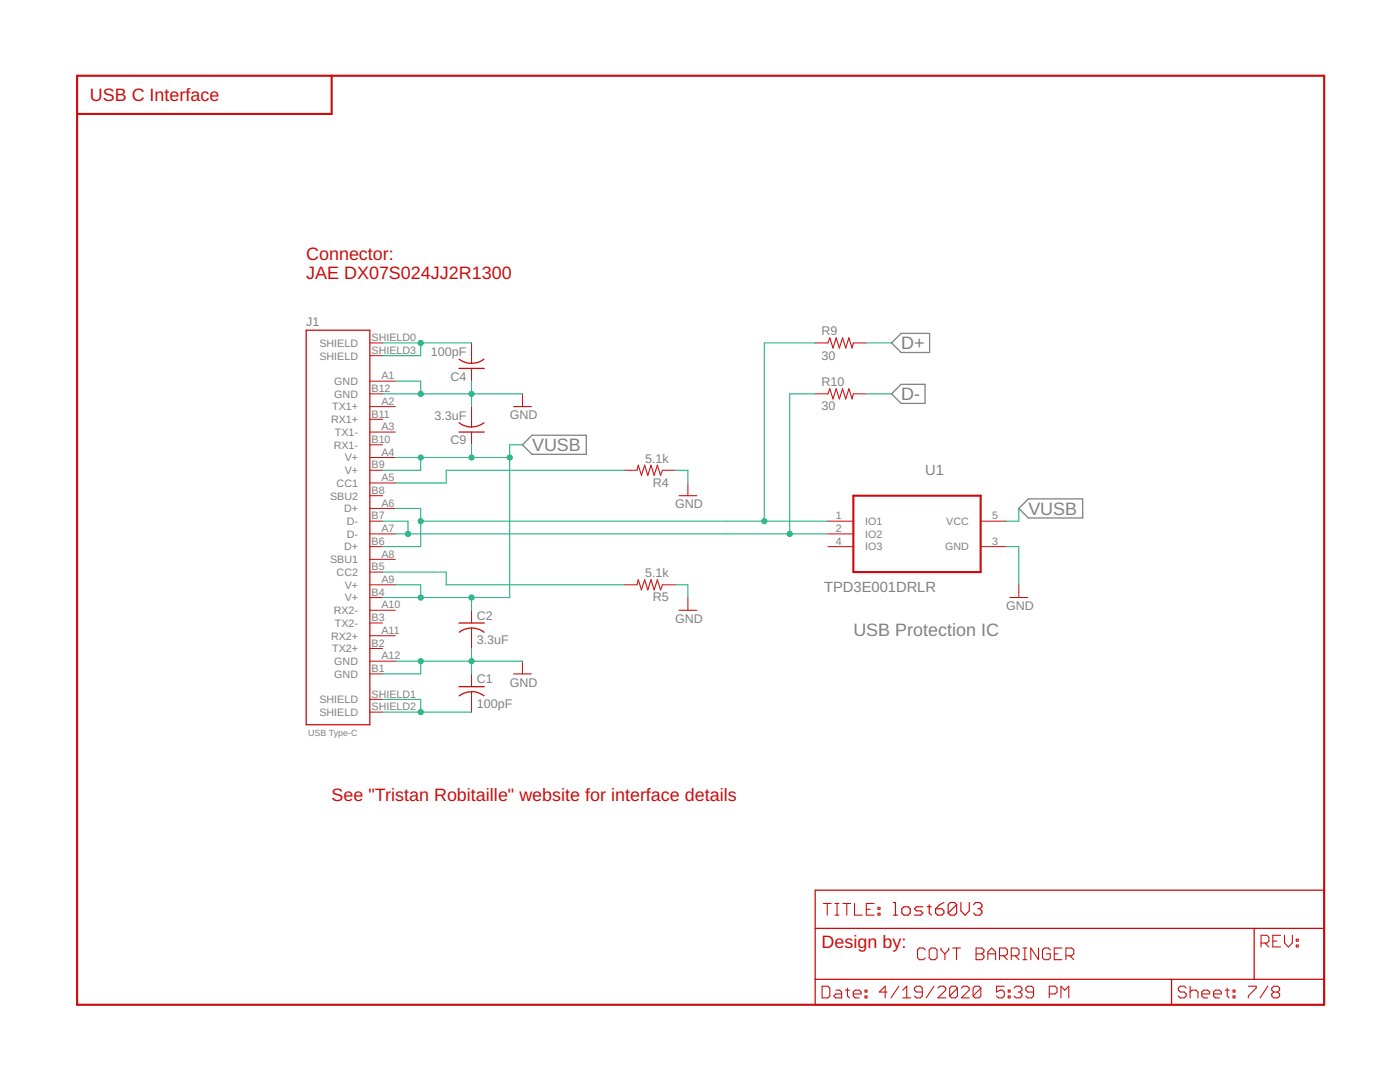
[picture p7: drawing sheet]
<svg xmlns="http://www.w3.org/2000/svg" width="279mm" height="216mm" viewBox="0 0 279 216" stroke-linecap="round" stroke-linejoin="round" font-family="sans-serif">
<path d="M177.9 68.4l1.9-1.9h5.7v3.8h-5.7zM177.9 78.6l1.9-1.9h4.8v3.8h-4.8zM104.3 88.8l1.9-2h10.8v3.9h-10.8zM203.3 101.5l1.9-2h10.9v3.9h-10.9z" fill="none" stroke="#808080" stroke-width=".25"/>
<path d="M15.4 15.1h248.9v185.4h-248.9zM66.2 15.1v7.6h-50.8M170.3 98.9h25.4v15.3h-25.4z" fill="none" stroke="#c90d0c" stroke-width=".42"/>
<g fill="none" stroke="#c90d0c" stroke-width=".25">
<path d="M61.1 65.9h12.7v78.7h-12.7zM91.6 73.5h5M91.6 71.7a4 4 0 0 0 5 0M91.6 86.2h5M91.6 84.3a4 4 0 0 0 5 .1M91.6 137h5M91.6 124.3h5M91.7 138.9a4 4 0 0 1 4.9 0M91.7 126.2a4 4 0 0 1 4.9 0M162.7 177.6h101.6v22.9h-101.6zM162.7 185.3h101.6M162.7 195.4h101.6"/>
<path d="M233.8 195.4v5.1M250.3 185.3v10.1"/>
</g>
<g fill="none" stroke="#c90d0c" stroke-width=".21">
<path d="M165.2 68.4l.4-1 .6 2 .7-2 .6 2 .6-2 .7 2 .6-2 .7 2 .2-1M165.2 78.6l.4-1 .6 2 .7-2 .6 2 .6-2 .7 2 .6-2 .7 2 .2-1M102.5 81.1h3.5M127.1 93.8l.3-1 .6 2 .7-2 .6 2 .6-2 .7 2 .6-2 .6 2 .4-1M135.5 98.9h3.6M127.1 116.7l.3-1 .6 2 .7-2 .6 2 .6-2 .7 2 .6-2 .6 2 .4-1M201.5 119.2h3.6M102.5 134.5h3.5M135.5 121.8h3.6M164.1 196.8h1.1l.4 .4v1.5l-.4 .4h-1.1zM164.3 180.3h1.6M165.1 180.3v2.3"/>
<path d="M166.6 180.3h.8M166.6 182.6h.8M166.8 197.6h.8l.4 .4v1.1h-1.2l-.4-.4 .4-.4h1.2M167 180.3v2.3M168.2 180.3h1.6M168.7 197.6h.8M169 180.3v2.3M169.1 197.2v1.5l.4 .4M170.3 198.3h1.6v-.3l-.4-.4h-.8l-.4 .4v.7l.4 .4h.8M170.5 180.3v2.3h1.6M172.6 198.7h.4v.4h-.4zM172.6 197.6h.4v.4h-.4z"/>
<path d="M172.9 181.4h.8M174.5 180.3h-1.6v2.3h1.6M175.2 182.2h.4v.4h-.4zM175.2 181.1h.4v.3h-.4zM177 198h-1.5l1.2-1.2v2.3M179.4 196.8l-1.6 2.3M180.2 199.1h1.5M180.2 197.6l.8-.8v2.3M184.1 198h-1.2l-.4-.4v-.4l.4-.4h.8l.4 .4v1.5l-.4 .4h-.8l-.4-.4M184.7 189.5l-.4-.3h-.8l-.4 .3v1.6l.4 .4h.8l.4-.4M185.4 189.5l.4-.3h.8l.4 .3v1.6l-.4 .4h-.8l-.4-.4zM186.4 196.8l-1.6 2.3"/>
<path d="M187.2 197.2l.4-.4h.7l.4 .4v.4l-1.5 1.5h1.5M187.8 189.2v.3l.8 .8M188.6 190.3v1.2M189.3 189.2v.3l-.7 .8M190.1 189.2h1.6M190.9 189.2v2.3M191.1 197.2v1.5l-.4 .4h-.8l-.4-.4M191.1 197.2l-.4-.4h-.8l-.4 .4v1.5M191.1 197.2l-1.6 1.5M191.9 197.2l.4-.4h.7l.4 .4v.4l-1.5 1.5h1.5M194.8 189.2h1.2l.4 .3v.4l-.4 .4 .4 .4v.4l-.4 .4h-1.2zM194.8 190.3h1.2"/>
<path d="M195.7 197.2v1.5l-.3 .4h-.8l-.4-.4M195.7 197.2l-.3-.4h-.8l-.4 .4v1.5M195.7 197.2l-1.5 1.5M197.1 190.3h1.6M197.1 191.5v-1.6l.8-.7 .8 .7v1.6M199.5 190.7h1.1l.4-.4v-.8l-.4-.3h-1.1v2.3M200.3 190.7l.7 .8M200.4 196.8h-1.5v1.2l.7-.4h.4l.4 .4v.7l-.4 .4h-.7l-.4-.4M201.2 198.7h.4v.4h-.4zM201.2 197.6h.4v.4h-.4zM201.8 190.7h1.2l.4-.4v-.8l-.4-.3h-1.2v2.3M202.4 197.2l.4-.4h.8l.3 .4v.4l-.3 .4"/>
<path d="M202.6 190.7l.8 .8M203.2 198h.4M203.6 198l.3 .3v.4l-.3 .4h-.8l-.4-.4M204.2 189.2h.7M204.2 191.5h.7M204.5 189.2v2.3M206.3 198h-1.2l-.4-.4v-.4l.4-.4h.8l.4 .4v1.5l-.4 .4h-.8l-.4-.4M207.3 189.2v2.3l-1.6-2.3v2.3M209.4 198.3h1.2l.3-.3v-.8l-.3-.4h-1.2v2.3M209.6 189.5l-.4-.3h-.8l-.4 .3v1.6l.4 .4h.8l.4-.4v-.8h-.8M210.4 190.3h.8M211.7 199.1v-2.3l.8 .8 .8-.8v2.3"/>
<path d="M211.9 189.2h-1.5v2.3h1.5M212.7 190.7h1.2l.4-.4v-.8l-.4-.3h-1.2v2.3M213.5 190.7l.8 .8M236.7 197.2l-.4-.4h-.7l-.4 .4v.4l.4 .4h.7l.4 .3v.4l-.4 .4h-.7l-.4-.4M237.5 198l.4-.4h.8l.4 .4v1.1M237.5 196.8v2.3M239.8 198.3h1.6v-.3l-.4-.4h-.8l-.4 .4v.7l.4 .4h.8M242.2 198.3h1.5v-.3l-.3-.4h-.8l-.4 .4v.7l.4 .4h.8M244.5 197.6h.8M244.9 197.2v1.5l.4 .4M246.1 198.7h.4v.4h-.4zM246.1 197.6h.4v.4h-.4z"/>
<path d="M249.1 196.8h1.6v.4l-1.6 1.5v.4M251.7 188.2h1.2l.3-.4v-.8l-.3-.4h-1.2v2.4M252.5 188.2l.7 .8M253 196.8l-1.5 2.3M254 187.8h.8M254.2 198l-.4 .3v.4l.4 .4h.8l.4-.4v-.4l-.4-.3M254.2 198l-.4-.4v-.4l.4-.4h.8l.4 .4v.4l-.4 .4M254.2 198h.8M255.6 186.6h-1.6v2.4h1.6M256.3 186.6v1.6l.8 .8 .8-.8v-1.6M258.7 188.6h.4v.4h-.4zM258.7 187.4h.4v.4h-.4z"/>
</g>
<g fill="none" stroke="#c90d0c" stroke-width=".23">
<path d="M178.3 180.1h.4v2.5M178.3 182.6h.8M180 181.3l.4-.4h.8l.5 .4v.9l-.5 .4h-.8l-.4-.4zM184.2 180.9h-1.3l-.4 .4 .4 .5h.9l.4 .4-.4 .4h-1.3M185 180.9h.9M185.4 180.5v1.7l.5 .4M186.7 181.3h1.3l.4 .5v.4l-.4 .4h-.9l-.4-.4zM188.4 180.1l-.8 .4-.9 .8M190.9 180.5l-.4-.4h-.8l-.5 .4v1.7M190.9 180.5v1.7l-.4 .4h-.8l-.5-.4M190.9 180.5l-1.7 1.7M191.8 180.1v1.7l.8 .8 .8-.8v-1.7"/>
<path d="M194.3 180.5l.4-.4h.8l.5 .4v.4l-.5 .4M195.1 181.3h.4M195.5 181.3l.5 .5v.4l-.5 .4h-.8l-.4-.4"/>
</g>
<g fill="none" stroke="#c90d0c" stroke-width=".2">
<path d="M73.8 76.1h5.1M73.8 78.6h2.5M73.8 68.4h2.5M73.8 71h2.5M94.1 68.4v4.1M94.1 73.5v2.6M104.3 78.6v2.5M162.7 78.6h2.5M162.7 68.4h2.5M170.3 78.6h2.5M170.3 68.4h2.5M73.8 81.1h5.1"/>
<path d="M73.8 86.2h5.1M73.8 91.3h5.1M73.8 96.4h5.1M73.8 83.7h2.5M73.8 88.8h2.5M73.8 93.8h2.5M73.8 98.9h2.5M94.1 81.1v4.1M94.1 86.2v2.6M124.6 93.8h2.5M132.2 93.8h2.5M137.3 96.4v2.5"/>
<path d="M73.8 101.5h5.1M73.8 106.5h5.1M73.8 111.6h5.1M73.8 116.7h5.1M73.8 104h2.5M73.8 109.1h2.5M73.8 114.2h2.5M73.8 119.2h2.5M124.6 116.7h2.5M132.2 116.7h2.5M137.3 119.2v2.6M165.2 106.5h5.1"/>
<path d="M165.2 104h5.1M165.2 109.1h5.1M195.7 104h5.1M195.7 109.1h5.1M203.3 116.7v2.5M73.8 121.8h5.1M73.8 126.9h5.1M73.8 131.9h5.1M73.8 124.3h2.5M73.8 129.4h2.5M73.8 134.5h2.5M73.8 139.6h2.5"/>
<path d="M94.1 121.8v2.5M94.1 125.3v4.1M94.1 134.5v2.5M94.1 138v4.1M104.3 131.9v2.6M73.8 142.1h2.5"/>
</g>
<g fill="none" stroke="#0dab76" stroke-width=".2">
<path d="M76.3 68.4h17.8M76.3 78.6h28M78.9 76.1h5.1v2.5M84 68.4v2.6h-7.7M94.1 76.1v5M162.7 68.4h-10.2v35.6M162.7 78.6h-5.1v27.9M172.8 68.4h5.1M172.8 78.6h5.1M78.9 91.3h22.8M84 91.3v2.5h-7.7M94.1 88.8v2.5"/>
<path d="M104.3 88.8h-2.6v30.4h-25.4M124.6 93.8h-35.6v2.6h-10.1M134.7 93.8h2.6v2.6M76.3 114.2h12.7v2.5h35.6M76.3 104h5.1v2.5M78.9 101.5h5.1v7.6h-7.7M78.9 116.7h5.1v2.5M78.9 106.5h86.3M84 104h81.2M94.1 119.2v2.6M134.7 116.7h2.6v2.5M200.8 109.1h2.5v7.6"/>
<path d="M203.3 101.5v2.5h-2.5M76.3 139.6h7.7v2.5M78.9 131.9h25.4M84 131.9v2.6h-7.7M94.1 129.4v5.1M76.3 142.1h17.8"/>
</g>
<g fill="#0dab76" stroke="#0dab76" stroke-width=".2">
<circle cx="84" cy="68.4" r=".51"/>
<circle cx="84" cy="142.1" r=".51"/>
<circle cx="84" cy="78.6" r=".51"/>
<circle cx="94.1" cy="78.6" r=".51"/>
<circle cx="84" cy="131.9" r=".51"/>
<circle cx="94.1" cy="131.9" r=".51"/>
<circle cx="81.4" cy="106.5" r=".51"/>
<circle cx="157.6" cy="106.5" r=".51"/>
<circle cx="84" cy="104" r=".51"/>
<circle cx="152.5" cy="104" r=".51"/>
<circle cx="84" cy="119.2" r=".51"/>
<circle cx="94.1" cy="119.2" r=".51"/>
<circle cx="84" cy="91.3" r=".51"/>
<circle cx="94.1" cy="91.3" r=".51"/>
<circle cx="101.7" cy="91.3" r=".51"/>
</g>
<g font-size="3.6" fill="#c90d0c">
<text x="17.9" y="20.2">USB C Interface</text>
<text x="61.1" y="51.9">Connector:</text>
<text x="61.1" y="55.7">JAE DX07S024JJ2R1300</text>
<text x="66.2" y="159.9">See &quot;Tristan Robitaille&quot; website for interface details</text>
<text x="164" y="189.1">Design by:</text>
</g>
<g font-size="3.6" fill="#808080">
<text x="179.8" y="69.7">D+</text>
<text x="179.8" y="79.9">D-</text>
<text x="106.2" y="90">VUSB</text>
<text x="205.2" y="102.7">VUSB</text>
<text x="170.3" y="126.8">USB Protection IC</text>
</g>
<g font-size="2.9" fill="#808080">
<text x="184.6" y="94.9">U1</text>
<text x="164.5" y="118.1">TPD3E001DRLR</text>
</g>
<g font-size="2.5" fill="#808080">
<text x="61.1" y="65.1">J1</text>
<text x="86" y="71.1">100pF</text>
<text x="164" y="71.7">30</text>
<text x="164" y="66.9">R9</text>
<text x="89.9" y="75.9">C4</text>
<text x="164" y="77.1">R10</text>
<text x="86.7" y="83.8">3.3uF</text>
<text x="101.7" y="83.7">GND</text>
<text x="164" y="81.9">30</text>
<text x="89.9" y="88.6">C9</text>
<text x="128.7" y="92.3">5.1k</text>
<text x="130.3" y="97.1">R4</text>
<text x="134.8" y="101.4">GND</text>
<text x="128.7" y="115.2">5.1k</text>
<text x="130.3" y="120">R5</text>
<text x="95.1" y="123.7">C2</text>
<text x="134.8" y="124.3">GND</text>
<text x="200.8" y="121.8">GND</text>
<text x="95.1" y="128.5">3.3uF</text>
<text x="95.1" y="136.4">C1</text>
<text x="101.7" y="137">GND</text>
<text x="95.1" y="141.2">100pF</text>
</g>
<g font-size="2.1" fill="#808080">
<text x="63.8" y="69.2">SHIELD</text>
<text x="63.8" y="71.7">SHIELD</text>
<text x="74.2" y="68.1">SHIELD0</text>
<text x="74.2" y="70.6">SHIELD3</text>
<text x="66.7" y="76.8">GND</text>
<text x="76.1" y="75.7">A1</text>
<text x="66.3" y="81.9">TX1+</text>
<text x="66.7" y="79.4">GND</text>
<text x="74.2" y="78.2">B12</text>
<text x="74.2" y="83.3">B11</text>
<text x="76.1" y="80.8">A2</text>
<text x="66.1" y="84.4">RX1+</text>
<text x="66.6" y="89.5">RX1-</text>
<text x="66.8" y="87">TX1-</text>
<text x="74.2" y="88.4">B10</text>
<text x="76.1" y="85.9">A3</text>
<text x="68.8" y="92.1">V+</text>
<text x="68.8" y="94.6">V+</text>
<text x="74.2" y="93.5">B9</text>
<text x="76.1" y="90.9">A4</text>
<text x="65.9" y="99.7">SBU2</text>
<text x="67.2" y="97.1">CC1</text>
<text x="74.2" y="98.6">B8</text>
<text x="76.1" y="96">A5</text>
<text x="76.1" y="101.1">A6</text>
<text x="68.7" y="102.2">D+</text>
<text x="69.2" y="107.3">D-</text>
<text x="69.2" y="104.8">D-</text>
<text x="74.2" y="103.6">B7</text>
<text x="76.1" y="106.2">A7</text>
<text x="166.8" y="103.6">1</text>
<text x="166.8" y="106.2">2</text>
<text x="172.6" y="104.8">IO1</text>
<text x="172.6" y="107.3">IO2</text>
<text x="188.9" y="104.8">VCC</text>
<text x="198" y="103.6">5</text>
<text x="65.9" y="112.4">SBU1</text>
<text x="68.7" y="109.8">D+</text>
<text x="74.2" y="108.7">B6</text>
<text x="74.2" y="113.8">B5</text>
<text x="76.1" y="111.3">A8</text>
<text x="166.8" y="108.7">4</text>
<text x="172.6" y="109.8">IO3</text>
<text x="188.6" y="109.8">GND</text>
<text x="198" y="108.7">3</text>
<text x="67.2" y="114.9">CC2</text>
<text x="68.8" y="117.4">V+</text>
<text x="68.8" y="120">V+</text>
<text x="74.2" y="118.9">B4</text>
<text x="76.1" y="116.3">A9</text>
<text x="66.6" y="122.5">RX2-</text>
<text x="66.8" y="125.1">TX2-</text>
<text x="74.2" y="123.9">B3</text>
<text x="76.1" y="121.4">A10</text>
<text x="66.1" y="127.6">RX2+</text>
<text x="66.3" y="130.1">TX2+</text>
<text x="74.2" y="129">B2</text>
<text x="76.1" y="126.5">A11</text>
<text x="76.1" y="131.6">A12</text>
<text x="66.7" y="132.7">GND</text>
<text x="66.7" y="135.2">GND</text>
<text x="74.2" y="134.1">B1</text>
<text x="63.8" y="142.8">SHIELD</text>
<text x="63.8" y="140.3">SHIELD</text>
<text x="74.2" y="141.7">SHIELD2</text>
<text x="74.2" y="139.2">SHIELD1</text>
</g>
<text font-size="1.8" fill="#808080" x="61.5" y="146.8">USB Type-C</text>
</svg>
